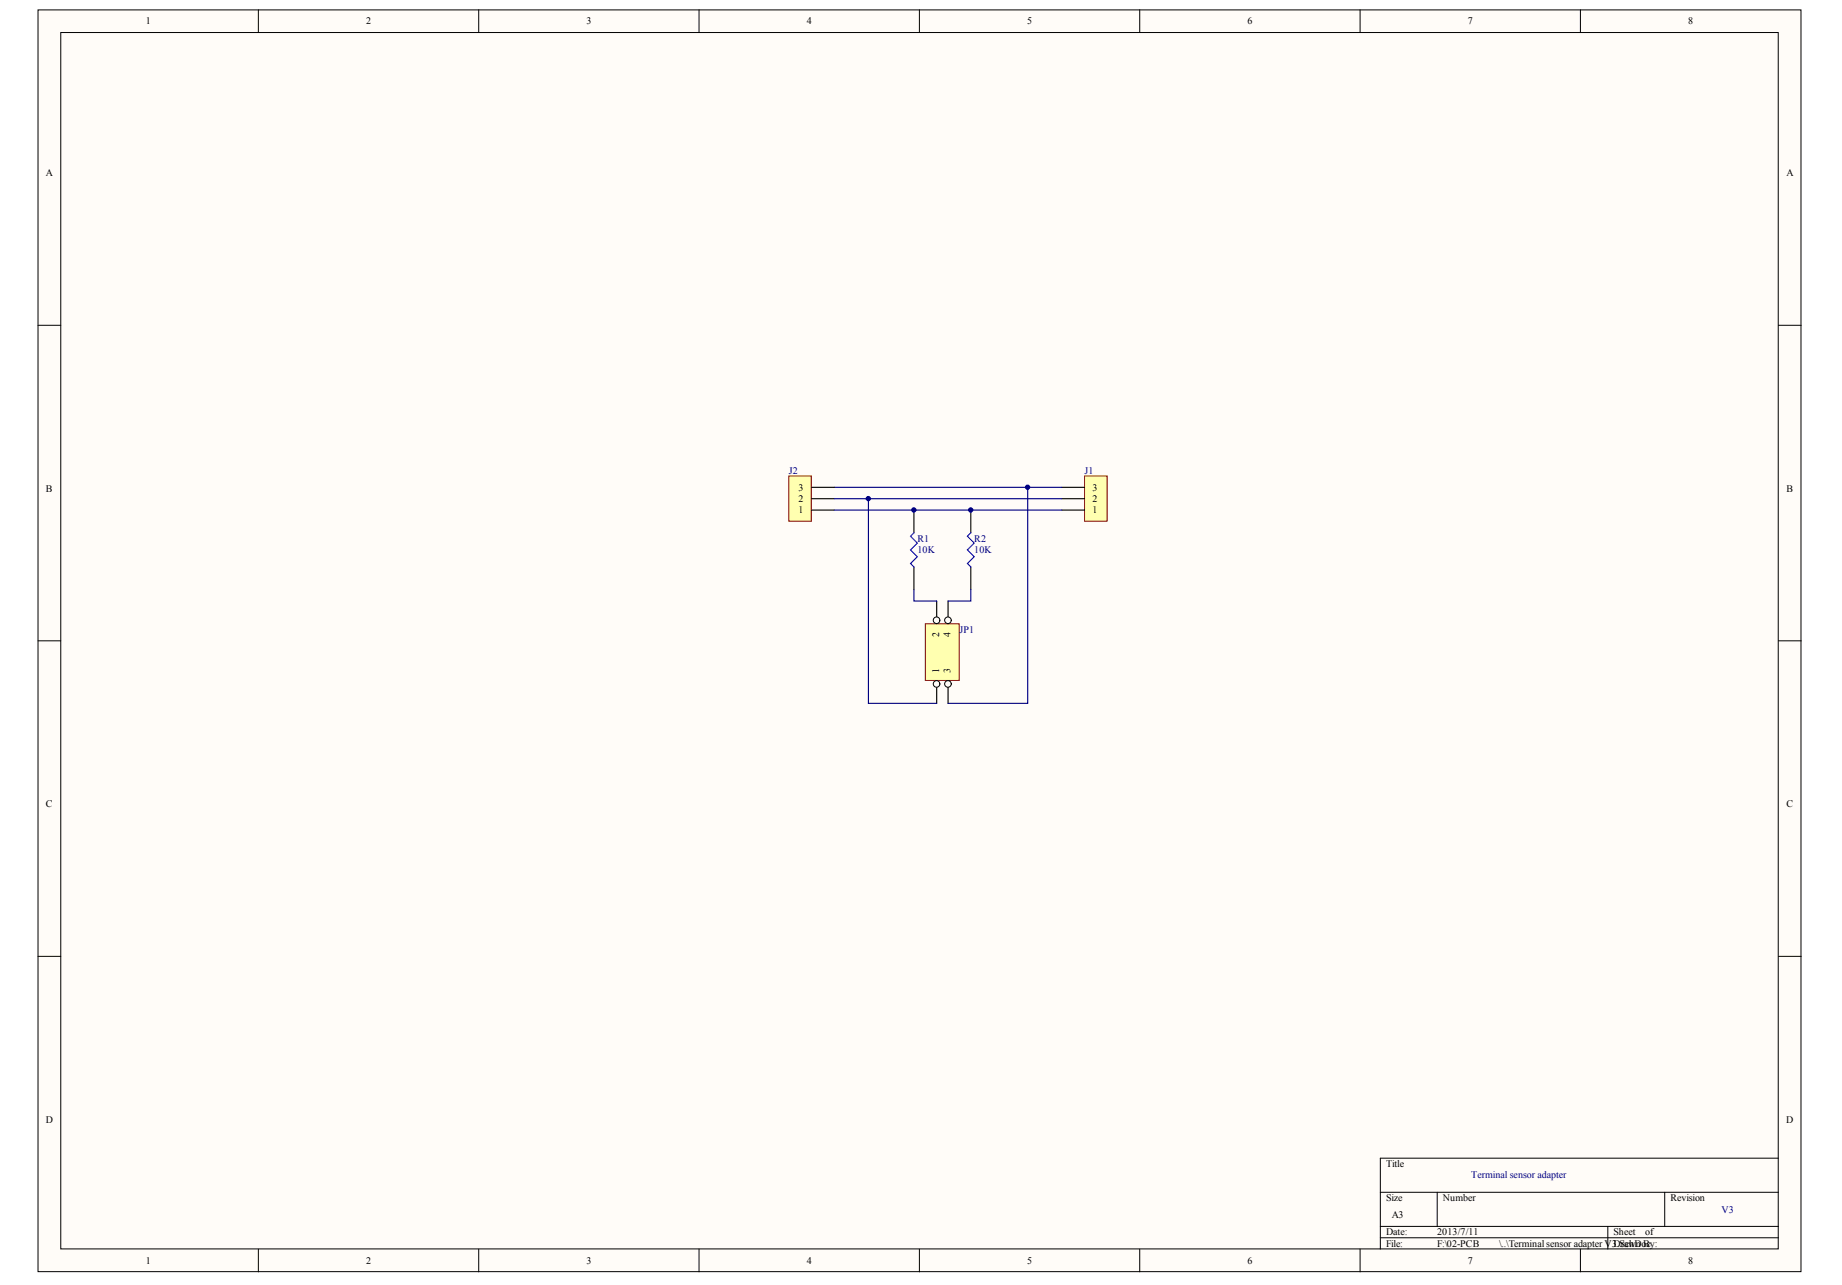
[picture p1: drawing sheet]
<svg xmlns="http://www.w3.org/2000/svg" width="287mm" height="200mm" viewBox="0 0 287 200" stroke-linecap="round" stroke-linejoin="round" font-family="sans-serif">
<g fill="#fffcf8" stroke="#000" stroke-width=".16">
<path d="M5.9 1.5h274.5v196.4h-274.5z"/>
<path d="M9.5 5.1h267.4v189.3h-267.4z"/>
</g>
<g fill="none" stroke="#000" stroke-width=".16">
<path d="M40.2 1.5v3.6M74.5 1.5v3.6M108.8 1.5v3.6M143.2 1.5v3.6M177.5 1.5v3.6M211.8 1.5v3.6M246.1 1.5v3.6M5.9 50.6h3.6M276.9 50.6h3.6M5.9 99.8h3.6M276.9 99.8h3.6M5.9 148.9h3.6"/>
<path d="M276.9 148.9h3.6M40.2 194.4v3.6M74.5 194.4v3.6M108.8 194.4v3.6M143.2 194.4v3.6M177.5 194.4v3.6M211.8 194.4v3.6M214.9 185.6h62M214.9 190.9h62M214.9 192.7h62M223.8 185.6v5.3M246.1 194.4v3.6"/>
<path d="M250.3 190.9v3.5M259.2 185.6v5.3M276.9 180.3h-62v14.1"/>
</g>
<path d="M168.9 74.1h3.5v7h-3.5z" fill="#ffffb0" stroke="#800000" stroke-width=".16"/>
<path d="M165.3 79.4h3.6M165.3 77.6h3.6M165.3 75.9h3.6" fill="none" stroke="#000" stroke-width=".18"/>
<path d="M129.9 75.9h35.4" fill="none" stroke="#000080" stroke-width=".18"/>
<path d="M122.8 74.1h3.5v7h-3.5z" fill="#ffffb0" stroke="#800000" stroke-width=".16"/>
<path d="M126.4 79.4h3.5M126.4 77.6h3.5M126.4 75.9h3.5" fill="none" stroke="#000" stroke-width=".18"/>
<path d="M129.9 77.6h35.4" fill="none" stroke="#000080" stroke-width=".18"/>
<path d="M144.1 97.1h5.3v8.8h-5.3z" fill="#ffffb0" stroke="#800000" stroke-width=".16"/>
<path d="M145.8 105.9v3.6" fill="none" stroke="#000" stroke-width=".18"/>
<circle cx="145.8" cy="106.5" r=".51" fill="#fffcf8" stroke="#000" stroke-width=".16"/>
<path d="M145.8 93.6v3.5" fill="none" stroke="#000" stroke-width=".18"/>
<circle cx="145.8" cy="96.6" r=".51" fill="#fffcf8" stroke="#000" stroke-width=".16"/>
<path d="M147.6 105.9v3.6" fill="none" stroke="#000" stroke-width=".18"/>
<circle cx="147.6" cy="106.5" r=".51" fill="#fffcf8" stroke="#000" stroke-width=".16"/>
<path d="M147.6 93.6v3.5" fill="none" stroke="#000" stroke-width=".18"/>
<circle cx="147.6" cy="96.6" r=".51" fill="#fffcf8" stroke="#000" stroke-width=".16"/>
<path d="M142.3 79.4v3.5M151.2 79.4v3.5M142.3 88.2v3.6M151.2 88.2v3.6" fill="none" stroke="#000" stroke-width=".18"/>
<path d="M142.3 82.9l-.5 .6 1 1-1 1.1 1 1.1-1 1 .5 .5M151.2 82.9l-.6 .6 1.1 1-1.1 1.1 1.1 1.1-1.1 1 .6 .5" fill="none" stroke="#00f" stroke-width=".18"/>
<path d="M129.9 79.4h35.4M135.2 77.6v31.9h10.6M160 75.9v33.6h-12.4M142.3 91.8v1.8h3.5M151.2 91.8v1.8h-3.6" fill="none" stroke="#000080" stroke-width=".18"/>
<g fill="#000080" stroke="#000080" stroke-width=".16">
<circle cx="135.2" cy="77.6" r=".34"/>
<circle cx="142.3" cy="79.4" r=".34"/>
<circle cx="151.1" cy="79.4" r=".34"/>
<circle cx="160" cy="75.8" r=".34"/>
</g>
<g font-size="1.6">
<text x="22.7" y="3.8">1</text>
<text x="57" y="3.8">2</text>
<text x="91.3" y="3.8">3</text>
<text x="125.6" y="3.8">4</text>
<text x="159.9" y="3.8">5</text>
<text x="194.2" y="3.8">6</text>
<text x="228.5" y="3.8">7</text>
<text x="262.9" y="3.8">8</text>
<text x="7.2" y="27.5">A</text>
<text x="278.2" y="27.5">A</text>
<text x="7.2" y="76.6">B</text>
<text x="124.3" y="76.4">3</text>
<text x="170.1" y="76.4">3</text>
<text x="278.2" y="76.6">B</text>
<text x="124.3" y="79.9">1</text>
<text x="124.3" y="78.1">2</text>
<text x="170.1" y="79.9">1</text>
<text x="170.1" y="78.1">2</text>
<text x="7.2" y="125.7">C</text>
<text x="278.2" y="125.7">C</text>
<text x="7.1" y="174.8">D</text>
<text x="278.1" y="174.8">D</text>
<text x="215.8" y="181.7">Title</text>
<text x="215.8" y="187">Size</text>
<text x="216.7" y="189.6">A3</text>
<text x="224.7" y="187">Number</text>
<text x="260.1" y="187">Revision</text>
<text x="22.7" y="196.7">1</text>
<text x="57" y="196.7">2</text>
<text x="91.3" y="196.7">3</text>
<text x="125.6" y="196.7">4</text>
<text x="159.9" y="196.7">5</text>
<text x="194.2" y="196.7">6</text>
<text x="215.8" y="192.3">Date:</text>
<text x="215.8" y="194.1">File:</text>
<text x="223.8" y="192.3">2013/7/11</text>
<text x="223.8" y="194.1">F:\02-PCB</text>
<text x="228.5" y="196.7">7</text>
<text x="233.4" y="194.1">\..\Terminal sensor adapter V3Drawn By:</text>
<text x="251.2" y="192.3">Sheet</text>
<text x="251.8" y="194.1">.SchDoc</text>
<text x="256.2" y="192.3">of</text>
<text x="262.9" y="196.7">8</text>
</g>
<g font-size="1.6" fill="#000080">
<text x="122.8" y="73.7">J2</text>
<text x="168.9" y="73.7">J1</text>
<text x="142.8" y="84.3">R1</text>
<text x="142.8" y="86.1">10K</text>
<text x="151.7" y="84.3">R2</text>
<text x="151.7" y="86.1">10K</text>
<text x="149.4" y="98.5">JP1</text>
<text x="229.1" y="183.4">Terminal sensor adapter</text>
<text x="268.1" y="188.8">V3</text>
</g>
<g font-size="1.5">
<text x="146.2" y="99.1" transform="rotate(-90 146.2 99.1)">2</text>
<text x="148" y="99.1" transform="rotate(-90 148 99.1)">4</text>
<text x="146.2" y="104.7" transform="rotate(-90 146.2 104.7)">1</text>
<text x="148" y="104.7" transform="rotate(-90 148 104.7)">3</text>
</g>
</svg>
